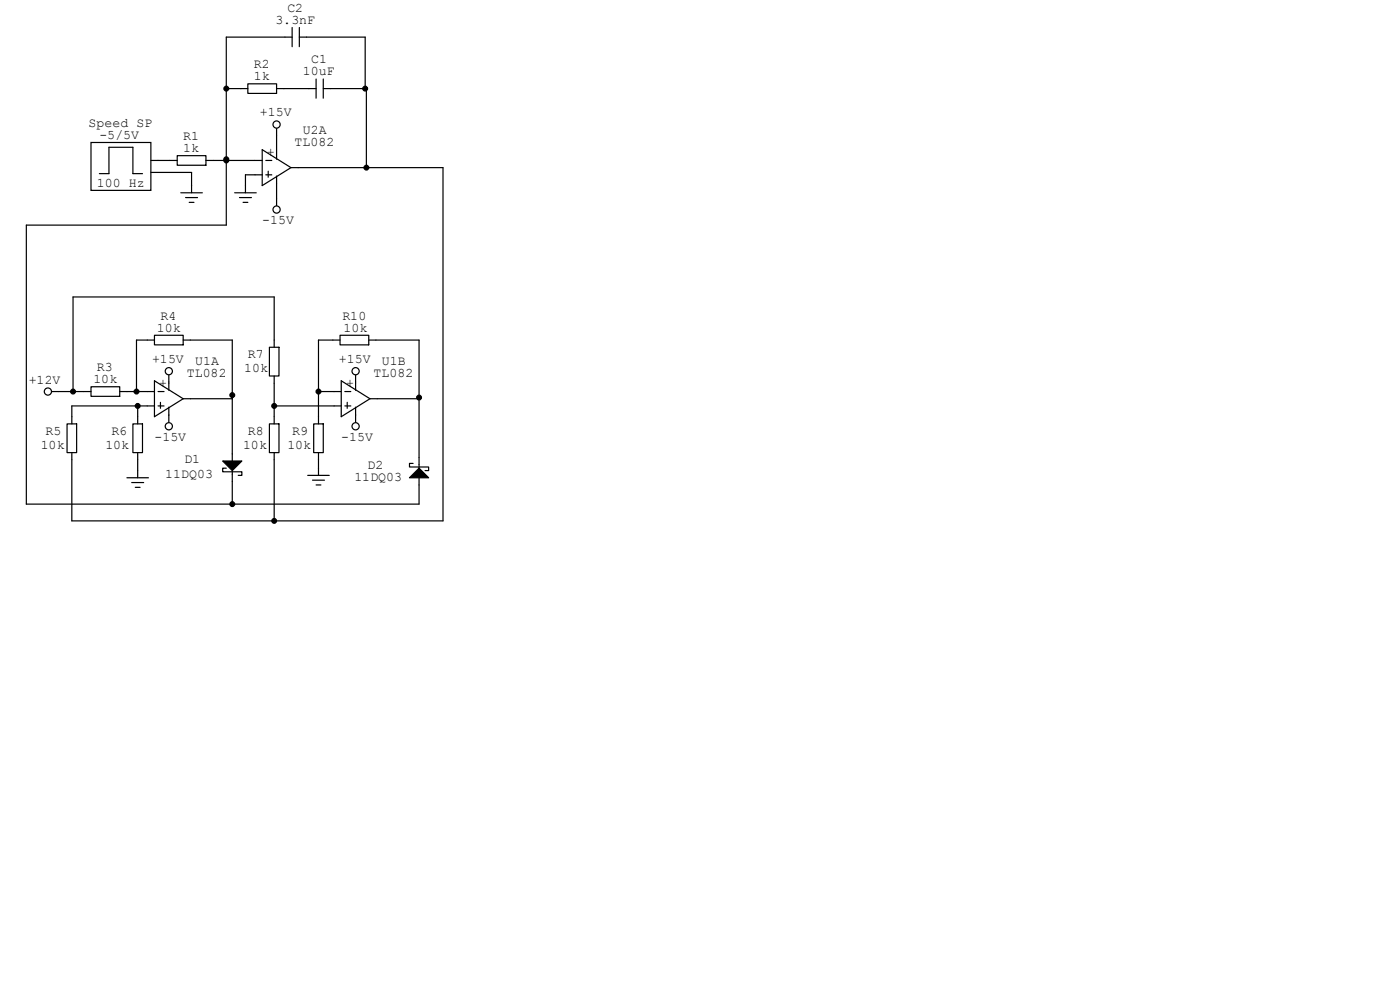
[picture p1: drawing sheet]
<svg xmlns="http://www.w3.org/2000/svg" width="297mm" height="210mm" viewBox="0 0 297 210" stroke-linecap="round" stroke-linejoin="round" font-family="sans-serif">
<g fill="none" stroke="#000" stroke-width=".25">
<path d="M60.5 7.9h1.5M62 5.8v4.1M63.5 5.8v4.1M63.5 7.9h1.5M40.6 39.4v1.5M52.1 39.4v1.5M54.1 34h1.5M54.1 37.1h1.5M55.6 31.7l6.1 3.9-6.1 3.8zM56.4 34h1.3M56.4 37.1h1.3M56.9 36.3v1.3"/>
<path d="M58.7 27.2v1.5M58.7 32.3v1.5M58.7 37.3v1.6M61.7 35.6h1.5M38.4 40.9h4.5M39.4 41.9h2.5M40.1 42.9h1M49.8 40.9h4.6M50.8 41.9h2.5M51.6 42.9h1"/>
</g>
<circle cx="58.7" cy="26.4" r=".76" fill="#fff" stroke="#000" stroke-width=".25"/>
<path d="M58.7 42.2v1.5" fill="none" stroke="#000" stroke-width=".25"/>
<g fill="#fff" stroke="#000" stroke-width=".25">
<path d="M19.3 30.2h12.7v10.2h-12.7z" fill-rule="evenodd"/>
<circle cx="58.7" cy="44.4" r=".76"/>
</g>
<g fill="none" stroke="#000" stroke-width=".25">
<path d="M21.1 36.8h2v-5.6h5.1v5.6h2M32 34h1.5M32 36.6h1.5M35.8 79.5v1.5M29.2 99.8v1.5M31.2 83.1h1.6M31.2 86.1h1.6M32.8 80.8l6.1 3.8-6.1 3.8zM33.5 83.1h1.3M33.5 86.1h1.3M34 85.3v1.3M35.8 81.3v1.5"/>
<path d="M35.8 86.4v1.5M38.9 84.6h1.5M67.6 99.3v1.5M26.9 101.3h4.6M27.9 102.4h2.6M28.7 103.4h1M65.3 100.8h4.5M66.3 101.9h2.5M67.1 102.9h1"/>
</g>
<circle cx="35.8" cy="78.7" r=".76" fill="#fff" stroke="#000" stroke-width=".25"/>
<path d="M35.8 88.1v1.6" fill="none" stroke="#000" stroke-width=".25"/>
<circle cx="35.8" cy="90.4" r=".76" fill="#fff" stroke="#000" stroke-width=".25"/>
<path d="M70.9 83.1h1.5M70.9 86.1h1.5M72.4 80.8l6.1 3.8-6.1 3.8zM73.2 83.1h1.2M73.2 86.1h1.2M73.7 85.3v1.3M75.4 81.3v1.5M75.4 86.4v1.5M75.4 88.1v1.6M78.5 84.6h1.5" fill="none" stroke="#000" stroke-width=".25"/>
<circle cx="75.4" cy="90.4" r=".76" fill="#fff" stroke="#000" stroke-width=".25"/>
<path d="M75.4 79.5v1.5" fill="none" stroke="#000" stroke-width=".25"/>
<circle cx="75.4" cy="78.7" r=".76" fill="#fff" stroke="#000" stroke-width=".25"/>
<path d="M10.9 83.1h1.5" fill="none" stroke="#000" stroke-width=".25"/>
<circle cx="10.2" cy="83.1" r=".76" fill="#fff" stroke="#000" stroke-width=".25"/>
<g fill="none" stroke="#000" stroke-width=".25">
<path d="M48 18.8h4.6M52.6 17.8h6.1v2h-6.1zM58.7 18.8h8.4M60.5 7.9h-12.5v39.9h-42.4v59.1h83.3v-5.6M65 7.9h12.5v10.9M67.1 16.8v4M68.6 16.8v4M68.6 18.8h9.1v16.8M33.5 34h4.1M33.5 36.6h7.1v2.8M37.6 33h6.1v2.1h-6.1zM43.7 34h10.4"/>
<path d="M54.1 37.1h-2v2.3M58.7 28.7v3.6M58.7 38.9v3.3M63.2 35.6h30.8v74.9h-78.8v-14.5M32.8 71.1h6.1v2.1h-6.1zM32.8 72.1h-3.8v11M38.9 72.1h10.4v25.7M57.1 73.7h2.1v6.1h-2.1zM58.2 73.7v-10.7h-42.7v20.1M58.2 79.8v10.1M72.1 71.1h6.1v2.1h-6.1zM72.1 72.1h-4.5v17.8"/>
<path d="M78.2 72.1h10.7v27.2M12.4 83.1h6.9M14.2 89.9h2.1v6.1h-2.1zM19.3 82h6.1v2.1h-6.1zM25.4 83.1h5.8M28.2 89.9h2v6.1h-2zM29.2 86.1v3.8M29.2 96v3.8M31.2 86.1h-16v3.8M35.8 81v.3M35.8 87.9v.2M40.4 84.6h8.9"/>
<path d="M48 99.3h-.8v.8h4.1v.7h-.8M49.3 99.8v7.1M57.1 89.9h2.1v6.1h-2.1zM58.2 96v14.5M58.2 86.1h12.7M66.5 89.9h2.1v6.1h-2.1zM67.6 83.1h3.3M67.6 96v3.3M75.4 81v.3M75.4 87.9v.2M80 84.6h8.9M87.6 98.3h-.7v.8h4v.7h-.7"/>
</g>
<g fill="#000" stroke="#000" stroke-width=".25">
<path d="M47.2 97.8h4.1l-2 2zM86.9 101.3l2-2 2 2z"/>
<circle cx="48" cy="18.8" r=".51"/>
<circle cx="77.5" cy="18.8" r=".51"/>
<circle cx="48" cy="34" r=".51"/>
<circle cx="48" cy="33.8" r=".51"/>
<circle cx="77.7" cy="35.6" r=".51"/>
<circle cx="15.5" cy="83.1" r=".51"/>
<circle cx="29" cy="83.1" r=".51"/>
<circle cx="29.2" cy="86.1" r=".51"/>
<circle cx="49.3" cy="83.8" r=".51"/>
<circle cx="58.2" cy="86.1" r=".51"/>
<circle cx="67.6" cy="83.1" r=".51"/>
<circle cx="88.9" cy="84.3" r=".51"/>
<circle cx="49.3" cy="106.9" r=".51"/>
<circle cx="58.2" cy="110.5" r=".51"/>
</g>
<g font-size="2.8">
<text x="58.4" y="5.1">3.3nF</text>
<text x="61" y="2.5">C2</text>
<text x="53.8" y="14.5">R2</text>
<text x="53.8" y="17">1k</text>
<text x="64.3" y="16">10uF</text>
<text x="66" y="13.5">C1</text>
<text x="18.8" y="26.9">Speed SP</text>
<text x="21.1" y="29.5">-5/5V</text>
<text x="38.9" y="29.7">R1</text>
<text x="55.1" y="24.6">+15V</text>
<text x="64.3" y="28.4">U2A</text>
<text x="38.9" y="32.3">1k</text>
<text x="56.6" y="33">+</text>
<text x="62.5" y="31">TL082</text>
<text x="20.6" y="39.6">100 Hz</text>
<text x="55.6" y="47.5">-15V</text>
<text x="33.3" y="70.4">10k</text>
<text x="34" y="67.8">R4</text>
<text x="72.6" y="67.8">R10</text>
<text x="72.9" y="70.4">10k</text>
<text x="32.3" y="77">+15V</text>
<text x="41.4" y="77.5">U1A</text>
<text x="52.6" y="75.9">R7</text>
<text x="71.9" y="77">+15V</text>
<text x="81" y="77.5">U1B</text>
<text x="6.1" y="81.5">+12V</text>
<text x="19.8" y="81.3">10k</text>
<text x="20.6" y="78.7">R3</text>
<text x="33.8" y="82">+</text>
<text x="39.6" y="80">TL082</text>
<text x="51.8" y="79">10k</text>
<text x="73.4" y="82">+</text>
<text x="79.2" y="80">TL082</text>
<text x="8.6" y="95.3">10k</text>
<text x="9.7" y="92.2">R5</text>
<text x="22.4" y="95.3">10k</text>
<text x="23.6" y="92.2">R6</text>
<text x="32.8" y="93.5">-15V</text>
<text x="51.6" y="95.3">10k</text>
<text x="52.6" y="92.2">R8</text>
<text x="61" y="95.3">10k</text>
<text x="62" y="92.2">R9</text>
<text x="72.4" y="93.5">-15V</text>
<text x="35.1" y="101.3">11DQ03</text>
<text x="39.1" y="98.3">D1</text>
<text x="78" y="99.6">D2</text>
<text x="75.2" y="102.1">11DQ03</text>
</g>
</svg>
